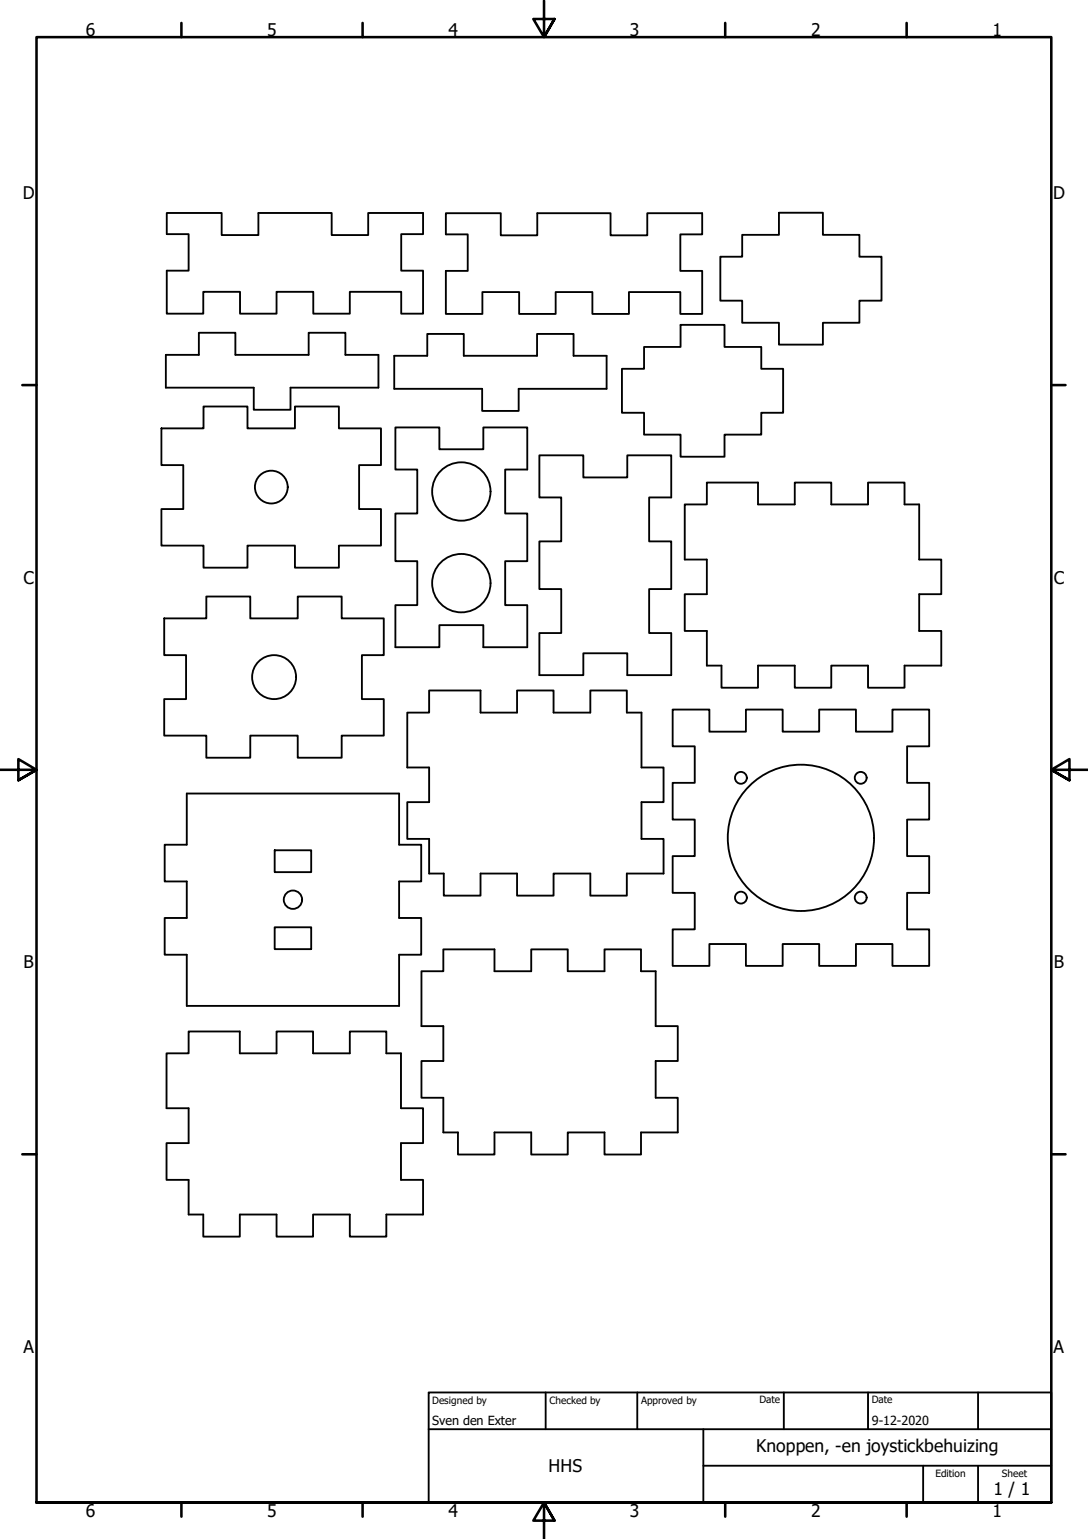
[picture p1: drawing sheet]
<svg xmlns="http://www.w3.org/2000/svg" width="297mm" height="420mm" viewBox="0 0 297 420" stroke-linecap="round" stroke-linejoin="round" font-family="sans-serif">
<!-- layer: Visible (ISO) -->
<g fill="none" stroke="#000" stroke-width=".51">
<path d="M45.5 58.1h15v6.1h10v-6.1h20.1v6.1h9.9v-6.1h15v5.8h-6v10h6v11.7h-6v-5.9h-14v5.9h-10v-5.9h-10v5.9h-10v-5.9h-10v5.9h-10v-11.7h6v-10h-6zM121.7 58.2h15v6h10v-6h20v6h10v-6h15v5.8h-6v10h6v11.7h-6v-6h-14v6h-10v-6h-10v6h-10v-6h-10v6h-10v-11.7h6v-10h-6zM196.7 70.1h5.9v-6h10.1v-6h12v6h9.9v6h6.1v12h-6.1v6h-9.9v6h-12v-6h-10.1v-6h-5.9zM45.3 96.9h9v-6.1h10v6.1h20v-6.1h10v6.1h9v8.9h-24v6.1h-10v-6.1h-24zM107.6 97.1h9v-5.9h10v5.9h20v-5.9h10v5.9h9v9.1h-24v6h-10v-6h-24zM44.1 116.9h11.5v-5.9h12v5.9h12.9v-5.9h12v5.9h11.5v10.1h-6v12h6v9.9h-11.5v6.1h-12v-6.1h-12.9v6.1h-12v-6.1h-11.5v-9.9h5.9v-12h-5.9zM107.9 116.7h12.1v6h12v-6h12v11.5h-6.1v12h6.1v13h-6.1v12h6.1v11.5h-12v-6h-12v6h-12.1v-11.5h6v-12h-6v-13h6v-12h-6zM169.8 100.7h6v-6h10v-6h12v6h10v6h6v12h-6v6h-10v6h-12v-6h-10v-6h-6zM147.3 124.3h12v6h12v-6h12v11.5h-6.1v12h6.1v13h-6.1v12h6.1v11.5h-12v-5.9h-12v5.9h-12v-11.5h5.9v-12h-5.9v-13h5.9v-12h-5.9zM186.9 137.7h6.1v-6h13.9v6h10.1v-6h9.9v6h10.1v-6h10v6h4v15.1h6v9.4h-6v10.1h6v9.4h-10v6h-10v-6h-10.1v6h-9.9v-6h-10.1v6h-9.9v-6h-4v-9.4h-6.1v-10.1h6.1v-9.4h-6.1zM44.8 168.8h11.5v-5.9h12v5.9h13v-5.9h12v5.9h11.5v10.1h-6v12h6v9.9h-11.5v6.1h-12v-6.1h-13v6.1h-12v-6.1h-11.5v-9.9h6v-12h-6zM117.2 188.5h14v6h10v-6h9.9v6h10.1v-6h9.9v6h4v15h6.1v9.5h-6.1v10h6.1v9.5h-10.1v6h-9.9v-6h-10.1v6h-9.9v-6h-10v6h-10v-6h-4v-9.5h-6v-10h6v-9.5h-6v-15h6z"/>
<path d="M183.6 193.7h10.1v6h9.9v-6h10.1v6h9.9v-6h10.1v6h9.9v-6h10.1v10.1h-6.1v9.9h6.1v10.1h-6.1v9.9h6.1v10.1h-6.1v9.9h6.1v10h-10.1v-6h-9.9v6h-10.1v-6h-9.9v6h-10.1v-6h-9.9v6h-10.1v-10h6.1v-9.9h-6.1v-10.1h6.1v-9.9h-6.1v-10.1h6.1v-9.9h-6.1zM51 216.6h58v14h6v10h-6v10h6v10h-6v14h-58v-14h-6v-10h6v-10h-6v-10h6zM75 232.1h10v6h-10zM75 253.2h10v5.9h-10zM115.1 265.2h5.9v-6h14v6h10v-6h10v6h10v-6h10v6h4v14.9h6v9.6h-6v10h6v9.5h-10v6h-10v-6h-10v6h-10v-6h-10v6h-10v-6h-4v-9.5h-5.9v-10h5.9v-9.6h-5.9zM45.5 287.6h6v-6h14v6h10v-6h10v6h10v-6h10v6h4v15h6v9.5h-6v10h6v9.5h-10v6h-10v-6h-10v6h-10v-6h-10v6h-10v-6h-4v-9.5h-6v-10h6v-9.5h-6z"/>
<circle cx="74.1" cy="133" r="4.5"/>
<circle cx="126" cy="134.2" r="8"/>
<circle cx="126" cy="159.2" r="8"/>
<circle cx="74.8" cy="184.9" r="6"/>
<circle cx="202.3" cy="212.4" r="1.62"/>
<circle cx="235" cy="212.4" r="1.62"/>
<circle cx="218.7" cy="228.7" r="20"/>
<circle cx="80" cy="245.6" r="2.51"/>
<circle cx="202.3" cy="245.1" r="1.62"/>
<circle cx="235" cy="245.1" r="1.62"/>
</g>
<!-- layer: Border (ISO) -->
<g fill="none" stroke="#000" stroke-width=".7">
<path d="M49.5 6.3v3.8M99 6.3v3.8M148.5 .2v9.9l-2.9-4.9h5.8l-2.9 4.9 2.9-4.9M198 6.3v3.8M247.5 6.3v3.8M6.1 105.1h3.9M287 105.1h3.9M0 210.2h10l-5-3v5.8l5-2.8-5 2.8M297 210.2h-10l5-3v5.8l-5-2.8 5 2.8M6.1 315.1h3.9M287 315.1h3.9M10 410.2v-400.1h277v400.1h-277h277"/>
<path d="M49.5 410.2v3.9M99 410.2v3.9M151.4 415.1l-2.9-4.9 2.9 4.9h-5.8l2.9-4.9v10M198 410.2v3.9M247.5 410.2v3.9"/>
</g>
<!-- layer: Title (ISO) -->
<path d="M117 380.2h170v30h-170zM117 390.2h170M149 380.2v10M174 380.2v10M192 390.2v20M214 380.2v10M237 380.2v10M267 380.2v10M192 400.2h95M252 400.2v10M267 400.2v10" fill="none" stroke="#000" stroke-width=".51"/>
<g font-size="4.8">
<text x="23.4" y="9.8">6</text>
<text x="73" y="9.8">5</text>
<text x="122.4" y="9.8">4</text>
<text x="172" y="9.8">3</text>
<text x="221.4" y="9.8">2</text>
<text x="271" y="9.8">1</text>
<text x="6.2" y="54.4">D</text>
<text x="287.5" y="54.4">D</text>
<text x="6.4" y="159.4">C</text>
<text x="287.7" y="159.4">C</text>
<text x="6.4" y="264.4">B</text>
<text x="287.7" y="264.4">B</text>
<text x="6.4" y="369.4">A</text>
<text x="287.7" y="369.4">A</text>
<text x="149.7" y="401.9">HHS</text>
<text x="206.4" y="396.5">Knoppen, -en joystickbehuizing</text>
<text x="271.2" y="408.1">1 / 1</text>
<text x="23.4" y="414.1">6</text>
<text x="73" y="414.1">5</text>
<text x="122.4" y="414.1">4</text>
<text x="172" y="414.1">3</text>
<text x="221.4" y="414.1">2</text>
<text x="271" y="414.1">1</text>
</g>
<g font-size="3.4">
<text x="118" y="389.1">Sven den Exter</text>
<text x="238" y="389.1">9-12-2020</text>
</g>
<g font-size="2.7">
<text x="118" y="383.3">Designed by</text>
<text x="150" y="383.3">Checked by</text>
<text x="175" y="383.3">Approved by</text>
<text x="207.3" y="383.1">Date</text>
<text x="238" y="383.1">Date</text>
<text x="255.4" y="403.3">Edition</text>
<text x="273.6" y="403.3">Sheet</text>
</g>
</svg>
